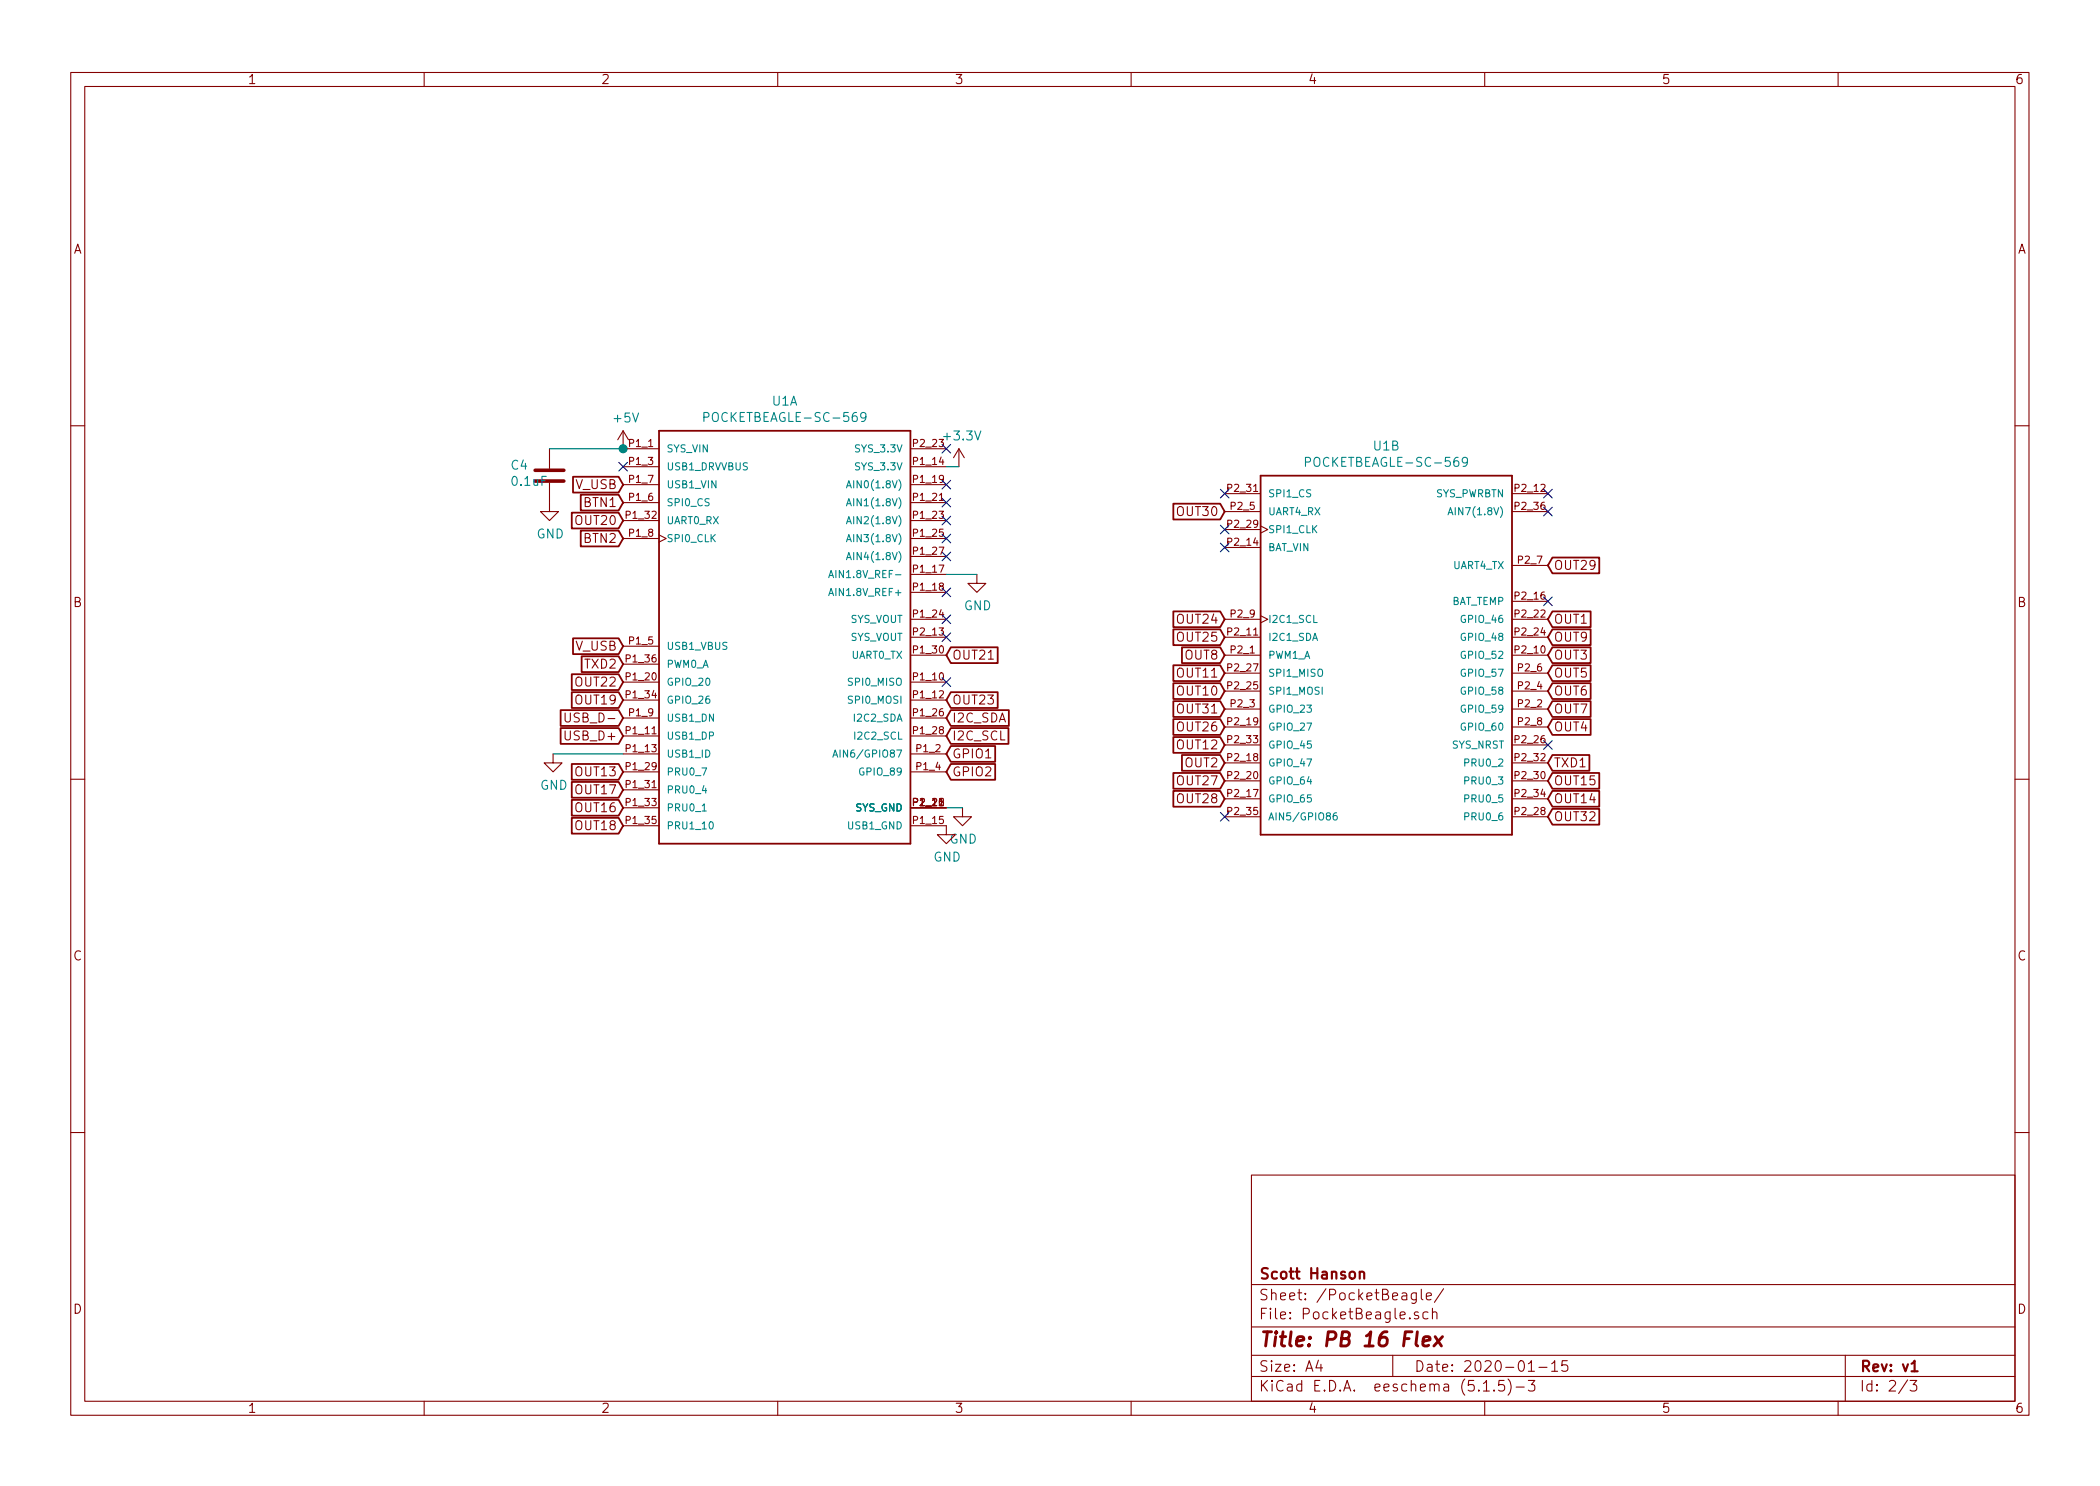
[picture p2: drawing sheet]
EESchema Schematic File Version 4
EELAYER 30 0
EELAYER END
$Descr A4 11693 8268
encoding utf-8
Sheet 2 3
Title "PB 16 Flex"
Date "2020-01-15"
Rev "v1"
Comp "Scott Hanson"
Comment1 ""
Comment2 ""
Comment3 ""
Comment4 ""
$EndDescr
$Comp
L POCKETBEAGLE:POCKETBEAGLE-SC-569 U1
U 1 1
P 4370 3490
F 0 "U1" H 4370 4757 50  0000 C CNN
F 1 "POCKETBEAGLE-SC-569" H 4370 4666 50  0000 C CNN
F 2 "POCKETBEAGLE:BEAGLE_POCKETBEAGLE-SC-569" H 4370 3490 50  0001 L BNN
F 3 "" H 4370 3490 50  0001 L BNN
F 4 "https://www.digikey.com/product-detail/en/ghi-electronics-llc/POCKETBEAGLE-SC-569/POCKETBEAGLE-SC-569-ND/7603326?utm_source=snapeda&utm_medium=aggregator&utm_campaign=symbol" H 4370 3490 50  0001 L BNN "Field4"
F 5 "POCKETBEAGLE-SC-569" H 4370 3490 50  0001 L BNN "Field5"
F 6 "None" H 4370 3490 50  0001 L BNN "Field6"
F 7 "POCKETBEAGLE-SC-569-ND" H 4370 3490 50  0001 L BNN "Field7"
F 8 "GHI Electronics," H 4370 3490 50  0001 L BNN "Field8"
F 9 "POCKETBEAGLE-SC-569-ND" H 4370 3490 50  0001 C CNN "Digi-Key_PN"
F 10 "POCKETBEAGLE-SC-569" H 4370 3490 50  0001 C CNN "MPN"
	1    4370 3490
	1    0    0    -1  
$EndComp
$Comp
L POCKETBEAGLE:POCKETBEAGLE-SC-569 U1
U 2 1
P 7720 3640
F 0 "U1" H 7720 4807 50  0000 C CNN
F 1 "POCKETBEAGLE-SC-569" H 7720 4716 50  0000 C CNN
F 2 "POCKETBEAGLE:BEAGLE_POCKETBEAGLE-SC-569" H 7720 3640 50  0001 L BNN
F 3 "" H 7720 3640 50  0001 L BNN
F 4 "https://www.digikey.com/product-detail/en/ghi-electronics-llc/POCKETBEAGLE-SC-569/POCKETBEAGLE-SC-569-ND/7603326?utm_source=snapeda&utm_medium=aggregator&utm_campaign=symbol" H 7720 3640 50  0001 L BNN "Field4"
F 5 "POCKETBEAGLE-SC-569" H 7720 3640 50  0001 L BNN "Field5"
F 6 "None" H 7720 3640 50  0001 L BNN "Field6"
F 7 "POCKETBEAGLE-SC-569-ND" H 7720 3640 50  0001 L BNN "Field7"
F 8 "GHI Electronics," H 7720 3640 50  0001 L BNN "Field8"
F 9 "POCKETBEAGLE-SC-569-ND" H 7720 3640 50  0001 C CNN "Digi-Key_PN"
F 10 "POCKETBEAGLE-SC-569" H 7720 3640 50  0001 C CNN "MPN"
	2    7720 3640
	1    0    0    -1  
$EndComp
$Comp
L power:+5V #PWR034
U 1 1
P 3470 2490
F 0 "#PWR034" H 3470 2340 50  0001 C CNN
F 1 "+5V" H 3485 2663 50  0000 C CNN
F 2 "" H 3470 2490 50  0001 C CNN
F 3 "" H 3470 2490 50  0001 C CNN
	1    3470 2490
	1    0    0    -1  
$EndComp
Text GLabel 3470 3590 0    50   Input ~ 0
V_USB
Text GLabel 3470 2690 0    50   Input ~ 0
V_USB
$Comp
L power:GND #PWR035
U 1 1
P 5270 4590
F 0 "#PWR035" H 5270 4340 50  0001 C CNN
F 1 "GND" H 5275 4417 50  0000 C CNN
F 2 "" H 5270 4590 50  0001 C CNN
F 3 "" H 5270 4590 50  0001 C CNN
	1    5270 4590
	1    0    0    -1  
$EndComp
Wire Wire Line
	3470 4190 3080 4190
Text GLabel 3470 3990 0    50   Input ~ 0
USB_D-
Text GLabel 3470 4090 0    50   Input ~ 0
USB_D+
$Comp
L power:GND #PWR037
U 1 1
P 5360 4490
F 0 "#PWR037" H 5360 4240 50  0001 C CNN
F 1 "GND" H 5365 4317 50  0000 C CNN
F 2 "" H 5360 4490 50  0001 C CNN
F 3 "" H 5360 4490 50  0001 C CNN
	1    5360 4490
	1    0    0    -1  
$EndComp
Wire Wire Line
	5270 4490 5360 4490
Text GLabel 8620 3940 2    50   Input ~ 0
OUT7
Text GLabel 8620 3840 2    50   Input ~ 0
OUT6
Text GLabel 8620 3740 2    50   Input ~ 0
OUT5
Text GLabel 8620 4040 2    50   Input ~ 0
OUT4
Text GLabel 8620 3640 2    50   Input ~ 0
OUT3
Text GLabel 6820 4240 0    50   Input ~ 0
OUT2
Text GLabel 8620 3440 2    50   Input ~ 0
OUT1
Text GLabel 3470 4490 0    50   Input ~ 0
OUT16
Text GLabel 8620 4340 2    50   Input ~ 0
OUT15
Text GLabel 8620 4440 2    50   Input ~ 0
OUT14
Text GLabel 3470 4290 0    50   Input ~ 0
OUT13
Text GLabel 6820 4140 0    50   Input ~ 0
OUT12
Text GLabel 6820 3740 0    50   Input ~ 0
OUT11
Text GLabel 6820 3840 0    50   Input ~ 0
OUT10
Text GLabel 8620 3540 2    50   Input ~ 0
OUT9
Text GLabel 8620 4240 2    50   Input ~ 0
TXD1
Text GLabel 3470 3690 0    50   Input ~ 0
TXD2
Wire Wire Line
	5340 2590 5270 2590
NoConn ~ 5270 3540
NoConn ~ 5270 3440
NoConn ~ 5270 3790
NoConn ~ 5270 3290
NoConn ~ 5270 2690
NoConn ~ 5270 2790
NoConn ~ 5270 2890
NoConn ~ 5270 2990
NoConn ~ 5270 3090
NoConn ~ 3470 2590
NoConn ~ 6820 2740
NoConn ~ 8620 2740
NoConn ~ 8620 2840
NoConn ~ 8620 3340
NoConn ~ 8620 4140
NoConn ~ 6820 4540
NoConn ~ 6820 3040
NoConn ~ 5270 2490
$Comp
L power:GND #PWR038
U 1 1
P 5440 3190
F 0 "#PWR038" H 5440 2940 50  0001 C CNN
F 1 "GND" H 5445 3017 50  0000 C CNN
F 2 "" H 5440 3190 50  0001 C CNN
F 3 "" H 5440 3190 50  0001 C CNN
	1    5440 3190
	1    0    0    -1  
$EndComp
Wire Wire Line
	5270 3190 5440 3190
$Comp
L power:GND #PWR033
U 1 1
P 3080 4190
F 0 "#PWR033" H 3080 3940 50  0001 C CNN
F 1 "GND" H 3085 4017 50  0000 C CNN
F 2 "" H 3080 4190 50  0001 C CNN
F 3 "" H 3080 4190 50  0001 C CNN
	1    3080 4190
	1    0    0    -1  
$EndComp
Wire Wire Line
	3060 2490 3470 2490
Connection ~ 3470 2490
$Comp
L Device:C C4
U 1 1
P 3060 2640
F 0 "C4" H 2840 2700 50  0000 L CNN
F 1 "0.1uF" H 2840 2610 50  0000 L CNN
F 2 "Capacitor_THT:C_Rect_L7.0mm_W2.0mm_P5.00mm" H 3098 2490 50  0001 C CNN
F 3 "~" H 3060 2640 50  0001 C CNN
F 4 "478-7336-1-ND" H 3060 2640 50  0001 C CNN "Digi-Key_PN"
F 5 "SR215C104KARTR1" H 3060 2640 50  0001 C CNN "MPN"
	1    3060 2640
	1    0    0    -1  
$EndComp
$Comp
L power:GND #PWR032
U 1 1
P 3060 2790
F 0 "#PWR032" H 3060 2540 50  0001 C CNN
F 1 "GND" H 3065 2617 50  0000 C CNN
F 2 "" H 3060 2790 50  0001 C CNN
F 3 "" H 3060 2790 50  0001 C CNN
	1    3060 2790
	1    0    0    -1  
$EndComp
$Comp
L power:+3.3V #PWR036
U 1 1
P 5340 2590
F 0 "#PWR036" H 5340 2440 50  0001 C CNN
F 1 "+3.3V" H 5355 2763 50  0000 C CNN
F 2 "" H 5340 2590 50  0001 C CNN
F 3 "" H 5340 2590 50  0001 C CNN
	1    5340 2590
	1    0    0    -1  
$EndComp
Text GLabel 5270 4090 2    50   Input ~ 0
I2C_SCL
Text GLabel 5270 3990 2    50   Input ~ 0
I2C_SDA
Text GLabel 6820 3640 0    50   Input ~ 0
OUT8
NoConn ~ 6820 2940
Text GLabel 5270 4190 2    50   Input ~ 0
GPIO1
Text GLabel 5270 4290 2    50   Input ~ 0
GPIO2
Text GLabel 3470 2990 0    50   Input ~ 0
BTN2
Text GLabel 3470 2790 0    50   Input ~ 0
BTN1
Text GLabel 8620 4540 2    50   Input ~ 0
OUT32
Text GLabel 8620 3140 2    50   Input ~ 0
OUT29
Text GLabel 3470 4390 0    50   Input ~ 0
OUT17
Text GLabel 3470 4590 0    50   Input ~ 0
OUT18
Text GLabel 5270 3890 2    50   Input ~ 0
OUT23
Text GLabel 5270 3640 2    50   Input ~ 0
OUT21
Text GLabel 6820 2840 0    50   Input ~ 0
OUT30
Text GLabel 6820 3440 0    50   Input ~ 0
OUT24
Text GLabel 6820 3540 0    50   Input ~ 0
OUT25
Text GLabel 6820 3940 0    50   Input ~ 0
OUT31
Text GLabel 6820 4040 0    50   Input ~ 0
OUT26
Text GLabel 6820 4340 0    50   Input ~ 0
OUT27
Text GLabel 6820 4440 0    50   Input ~ 0
OUT28
Text GLabel 3470 3890 0    50   Input ~ 0
OUT19
Text GLabel 3470 3790 0    50   Input ~ 0
OUT22
Text GLabel 3470 2890 0    50   Input ~ 0
OUT20
$EndSCHEMATC
